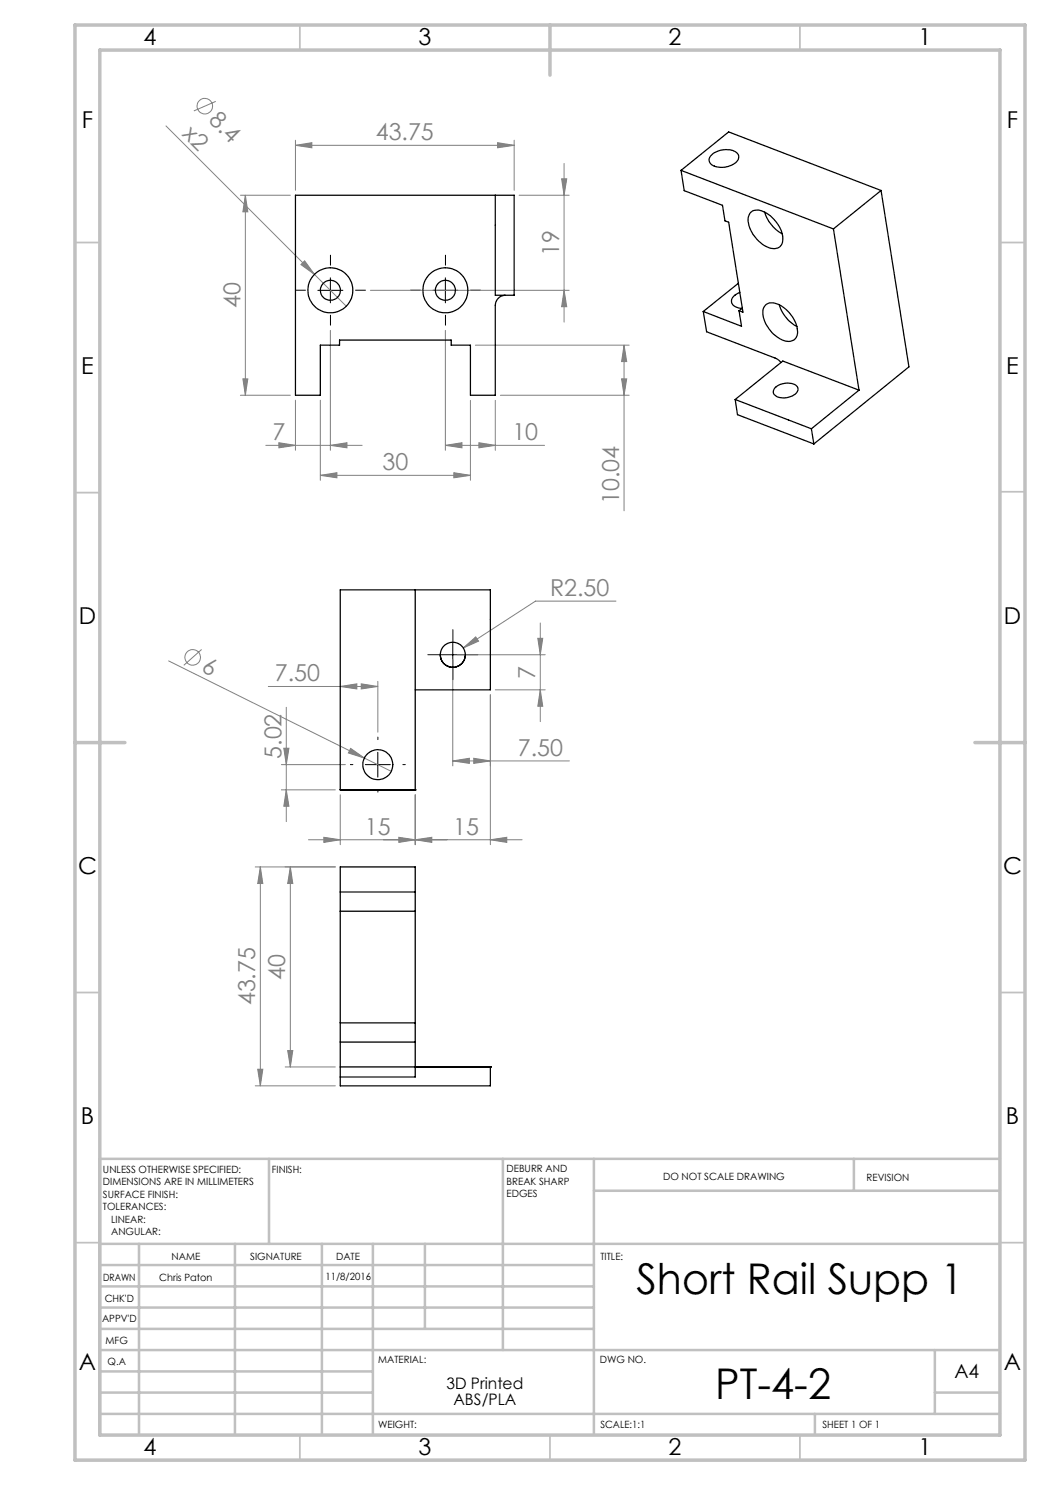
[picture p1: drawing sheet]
<svg xmlns="http://www.w3.org/2000/svg" width="210mm" height="297mm" viewBox="0 0 210 297" stroke-linecap="round" stroke-linejoin="round" font-family="sans-serif">
<g fill="none" stroke="#808080" stroke-width=".2">
<path d="M33.2 25.2l29.7 29.7M43.1 20.3l-4.3 1.9M48.1 39h10M49.1 39l.5 3.4h-1zM49.1 39v40.1M59.1 29.1l3.3-.6v1.1zM59.1 28v10.1M59.1 29.1h43.7M99.5 28.5l3.3 .6-3.3 .5zM102.8 28v10.1M103.8 39h10M112.3 35.8h1l-.5 3.2z"/>
<path d="M112.8 32.7v31.7M60.2 52.9l.7-.7 2 2.7zM62.9 54.9l6.4 6.3M74.1 58.1h39.7M112.8 58.1l.5 3.2h-1zM48.1 79.1h10M48.6 75.8h1l-.5 3.3zM66.1 66.1v24M89.1 66.1v24M95.1 69h30.7M100.1 79.1h25.7M124.3 75.8h1l-.5 3.3z"/>
<path d="M124.8 69l.5 3.3h-1zM124.8 69v33.2M53.2 89.1h19.2M55.8 88.5l3.3 .6-3.3 .5zM59.1 80v10.1M64.1 95.1l3.3-.6v1.1zM64.1 80v16.1M64.1 95.1h30M66.1 89.1l3.3-.6v1.1zM89.1 89.1l3.3-.6v1.1zM89.1 89.1h19.8M90.8 94.5l3.3 .6-3.3 .5z"/>
<path d="M94.1 80.1v16M95.8 88.5l3.3 .6-3.3 .5zM99.1 80.1v10M33.7 132.2l44.5 22.1M40.3 129.9l-3.5 3.2M53.7 137.3h21.9M68.1 137.3l3.3-.5v1zM72.2 136.8l3.4 .5-3.4 .5zM75.6 136.3v10.1M90.6 132v21.2M91.5 130.9h17.5M92.6 129.6l2.5-2.2 .6 .8z"/>
<path d="M98.1 139v29.9M99.1 138h9.9M107.6 127.7h.9l-.4 3.2zM108.1 138l.4 3.2h-.9zM108.1 124.6v19.7M123.2 120.2h-16.1l-14.5 9.4M56.3 158h10.8M56.3 152.9h12.8M56.8 149.6h1l-.5 3.3zM57.3 158l.5 3.3h-1zM57.3 141.5v22.8M68.1 159v9.9"/>
<path d="M70.1 149.7l2.8 1.9-3.2-1zM83 159v9.9M90.6 152.2l3.3-.5v1zM90.6 152.2h23.3M94.8 151.7l3.3 .5-3.3 .5zM51 173.4h16.1M52.1 173.4l.5 3.3h-1.1zM52.1 173.4v43.8M58.1 173.4l.5 3.3h-1.1zM58.1 173.4v40M61.7 168h42.7M64.8 167.5l3.3 .5-3.3 .5z"/>
<path d="M79.8 167.5l3.2 .5-3.2 .5zM83 168l3.4-.5v1zM98.1 168l3.3-.5v1zM51 217.2h16.1M51.5 213.9h1.1l-.5 3.3zM57 213.4h10.1M57.5 210.1h1.1l-.5 3.3z"/>
<circle cx="41" cy="21.2" r="1.55"/>
<circle cx="38.5" cy="131.5" r="1.55"/>
</g>
<g fill="none" stroke="#000" stroke-width=".2" stroke-dasharray="15.2 1.3 1.3 1.3">
<path d="M61.1 58h-2M66.1 53v-2M71.1 58h2M84.1 58h-2M89.1 53v-2M94.1 58h2M66.1 63v2M89.1 63v2M88.1 130.9h-2.5M90.6 133.4v2.5M90.6 128.4v-2.5M93.1 130.9h2.5"/>
<path d="M70.6 152.9h-.5M75.6 157.9v.5M75.6 147.9v-.5M80.6 152.9h.5"/>
</g>
<path d="M63.6 58.1h5M66.1 55.6v5M86.6 58.1h5M89.1 55.6v5M88.1 130.9h5M90.6 128.4v5.1M73.1 152.9h5M75.6 150.5v4.9" fill="none" stroke="#000" stroke-width=".2"/>
<g fill="none" stroke="#c0c0c0" stroke-width=".35">
<path d="M60 5v5M160 5v5M15 48.5h5M200 48.5h5M15 98.5h5M200 98.4h5M15 198.5h5M200 198.5h5M15 248.5h5M200 248.5h5M60 287v5M110 287v5"/>
<path d="M160 287v5"/>
</g>
<g fill="none" stroke="#c0c0c0" stroke-width=".5">
<path d="M53.8 231.8v17M100.6 231.8v38.2M118.8 231.8v55.2M118.8 238.2h81.2M170.8 231.8v6.4M200 231.8h-180v55.2M20 248.8h180M20 257.3h98.8M20 253h98.8M27.8 248.8v38.2M47 248.8v38.2M64.4 248.8v38.2"/>
<path d="M74.6 248.8v38.2M85 248.8v17M20 265.8h98.8M20 261.5h98.8M20 278.5h54.6M20 274.3h54.6M20 270h180M187 278.5h13M187 270v12.8M20 282.8h180M163 282.8v4.2"/>
</g>
<path d="M15 5h190v287h-190zM20 10h180v277h-180zM110 5v10M15 148.5h10M195 148.5h10" fill="none" stroke="#c0c0c0" stroke-width=".7"/>
<g fill="#808080">
<path d="M60.2 52.9l.7-.7 2 2.7z"/>
<path d="M70.1 149.7l2.8 1.9-3.2-1z"/>
<path d="M92.6 129.6l2.5-2.2 .6 .8z"/>
<path d="M68.1 137.3l3.3-.5v1zM72.2 136.8l3.4 .5-3.4 .5z"/>
<path d="M64.8 167.5l3.3 .5-3.3 .5zM83 168l3.4-.5v1zM79.8 167.5l3.2 .5-3.2 .5zM98.1 168l3.3-.5v1z"/>
<path d="M55.8 88.5l3.3 .6-3.3 .5zM66.1 89.1l3.3-.6v1.1z"/>
<path d="M99.5 28.5l3.3 .6-3.3 .5zM59.1 29.1l3.3-.6v1.1zM94.8 151.7l3.3 .5-3.3 .5zM90.6 152.2l3.3-.5v1z"/>
<path d="M95.8 88.5l3.3 .6-3.3 .5zM89.1 89.1l3.3-.6v1.1z"/>
<path d="M124.8 69l.5 3.3h-1zM124.3 75.8h1l-.5 3.3z"/>
<path d="M57.3 158l.5 3.3h-1zM56.8 149.6h1l-.5 3.3zM108.1 138l.4 3.2h-.9zM107.6 127.7h.9l-.4 3.2z"/>
<path d="M52.1 173.4l.5 3.3h-1.1zM51.5 213.9h1.1l-.5 3.3z"/>
<path d="M112.3 35.8h1l-.5 3.2zM112.8 58.1l.5 3.2h-1z"/>
<path d="M49.1 39l.5 3.4h-1zM48.6 75.8h1l-.5 3.3z"/>
<path d="M57.5 210.1h1.1l-.5 3.3zM58.1 173.4l.5 3.3h-1.1z"/>
<path d="M64.1 95.1l3.3-.6v1.1zM90.8 94.5l3.3 .6-3.3 .5z"/>
</g>
<g fill="none" stroke="#000" stroke-width=".25">
<path d="M99.1 39v20.1h3.7v-20.1h-43.7v40.1h5v-10.1h3.8v-1h22.3v1h3.9v10.1h5v-18a2.05 2.05 0 0 1 2-2M136.2 34.1l9.5-7.7 30.5 11.7M136.2 34.1l30.5 11.7M136.2 34.1l.6 4 7.7 3 .5 3.1 .7 .2 2.9 18-.8-.2M142.1 31.2a4.2 4.2 0 0 1 5.4-.5 1.44 1.44 0 0 1-.9 2.2 4 4 0 0 1-4.6-.3l-.2-.8zM176.2 38.1l-9.5 7.7M176.2 38.1l5.6 35.3-19 15.4M147.7 56.7l-7 5.6M148 58.5a1.84 1.84 0 0 0-1.6 2.2 2.38 2.38 0 0 0 2 1M150.1 42.5a2.45 2.45 0 0 1 2.9 0 6.3 6.3 0 0 1 3.5 6 1.98 1.98 0 0 1-3 .9 6.5 6.5 0 0 1-3.9-5.9zM152.9 42.4a7.5 7.5 0 0 0 3.5 4.3M166.7 45.8l5.1 32.2"/>
<path d="M140.7 62.3l.6 4.1 13.7 5.2 .8 .4 .4 .5M147 79.9l.5 3 15.3 5.9M147 79.9l15.3 5.9M147.8 62.2l.5 3.1-7.6-3M148.4 61.6l-.6 .6M153.1 61.1a2.76 2.76 0 0 1 3.6 .4 6.1 6.1 0 0 1 2.7 5.6 1.98 1.98 0 0 1-3 .9 6.8 6.8 0 0 1-3.8-5.9zM155 77.5a3.5 3.5 0 0 1 4.4-.2 1.34 1.34 0 0 1-.9 1.9 3.2 3.2 0 0 1-3.8-.5v-.6zM155.9 61a7.3 7.3 0 0 0 3.5 4.3M171.8 78l-9.5 7.8M171.8 78l-15.2-5.8-9.6 7.7M162.3 85.8l.5 3M83 118v40"/>
<path d="M83 138h15.1v-20h-30v40M88.1 130.9a2.47 2.47 0 0 0 2.5 2.6M93.1 130.9a2.47 2.47 0 0 1-2.5 2.6M68.1 158h.1M68.1 158h14.9M83 158h.1M68.1 178.4h14.9M68.1 182.2h14.9M68.1 213.4v2M68.1 213.4v-40h14.9v42h-14.9M68.1 213.4h30M68.1 208.4h14.9"/>
<path d="M68.1 204.6h14.9M88.1 213.4h5zM98.1 213.4v3.8h-30v-1.8M98.1 213.4h.1"/>
<circle cx="66.1" cy="58.1" r="4.5"/>
<circle cx="66.1" cy="58.1" r="2.01"/>
<circle cx="89.1" cy="58.1" r="4.5"/>
<circle cx="89.1" cy="58.1" r="2.01"/>
<circle cx="90.6" cy="131" r="2.5"/>
<circle cx="75.6" cy="152.9" r="3"/>
</g>
<g font-size="8.5">
<text x="127.3" y="258.8">Short Rail Supp 1</text>
<text x="143" y="279.7">PT-4-2</text>
</g>
<g font-size="4.7">
<text x="28.7" y="9">4</text>
<text x="83.7" y="9">3</text>
<text x="133.7" y="9">2</text>
<text x="183.7" y="9">1</text>
<text x="16.4" y="25.5">F</text>
<text x="201.4" y="25.5">F</text>
<text x="16.2" y="74.8">E</text>
<text x="201.2" y="74.8">E</text>
<text x="15.8" y="124.8">D</text>
<text x="200.8" y="124.8">D</text>
<text x="15.6" y="174.8">C</text>
<text x="200.6" y="174.8">C</text>
<text x="16.2" y="224.8">B</text>
<text x="201.2" y="224.8">B</text>
<text x="15.8" y="274">A</text>
<text x="200.8" y="274">A</text>
<text x="28.7" y="291">4</text>
<text x="83.7" y="291">3</text>
<text x="133.7" y="291">2</text>
<text x="183.7" y="291">1</text>
</g>
<g font-size="4.7" fill="#808080">
<text x="36.3" y="26.9" transform="rotate(45 36.3 26.9)">x2</text>
<text x="41.6" y="24.2" transform="rotate(45 41.6 24.2)">8.4</text>
<text x="75.1" y="28">43.75</text>
<text x="111.8" y="51.1" transform="rotate(-90 111.8 51.1)">19</text>
<text x="48.1" y="61.6" transform="rotate(-90 48.1 61.6)">40</text>
<text x="54.5" y="88">7</text>
<text x="102.5" y="88">10</text>
<text x="76.5" y="94">30</text>
<text x="123.8" y="100.9" transform="rotate(-90 123.8 100.9)">10.04</text>
<text x="110" y="119.2">R2.50</text>
<text x="40.1" y="134.1" transform="rotate(26 40.1 134.1)">6</text>
<text x="55" y="136.3">7.50</text>
<text x="107.1" y="135.7" transform="rotate(-90 107.1 135.7)">7</text>
<text x="56.3" y="151.8" transform="rotate(-90 56.3 151.8)">5.02</text>
<text x="103.5" y="151.1">7.50</text>
<text x="73" y="166.9">15</text>
<text x="90.7" y="166.9">15</text>
<text x="57.1" y="196" transform="rotate(-90 57.1 196)">40</text>
<text x="51.1" y="201.1" transform="rotate(-90 51.1 201.1)">43.75</text>
</g>
<text font-size="3.9" x="190.9" y="275.5">A4</text>
<g font-size="3.2">
<text x="89.3" y="277.9">3D Printed</text>
<text x="90.7" y="281.1">ABS/PLA</text>
</g>
<g font-size="2">
<text x="20.6" y="234.6">UNLESS OTHERWISE SPECIFIED:</text>
<text x="20.6" y="237.1">DIMENSIONS ARE IN MILLIMETERS</text>
<text x="20.6" y="239.6">SURFACE FINISH:</text>
<text x="54.4" y="234.6">FINISH:</text>
<text x="101.3" y="234.5">DEBURR AND</text>
<text x="101.3" y="237">BREAK SHARP</text>
<text x="101.3" y="239.5">EDGES</text>
<text x="132.6" y="236">DO NOT SCALE DRAWING</text>
<text x="173.3" y="236.2">REVISION</text>
<text x="20.6" y="242.1">TOLERANCES:</text>
<text x="22.2" y="244.6">LINEAR:</text>
<text x="22.2" y="247.1">ANGULAR:</text>
<text x="34.3" y="252">NAME</text>
<text x="50" y="251.9">SIGNATURE</text>
<text x="67.2" y="251.9">DATE</text>
<text x="120.1" y="251.9">TITLE:</text>
<text x="20.6" y="256.1">DRAWN</text>
<text x="31.8" y="256.1">Chris Paton</text>
<text x="65.1" y="255.9">11/8/2016</text>
<text x="20.9" y="260.3">CHK'D</text>
<text x="20.4" y="264.4">APPV'D</text>
<text x="21.1" y="268.8">MFG</text>
<text x="21.5" y="273">Q.A</text>
<text x="75.6" y="272.5">MATERIAL:</text>
<text x="120" y="272.5">DWG NO.</text>
<text x="75.6" y="285.5">WEIGHT:</text>
<text x="120.1" y="285.6">SCALE:1:1</text>
<text x="164.5" y="285.6">SHEET 1 OF 1</text>
</g>
</svg>
